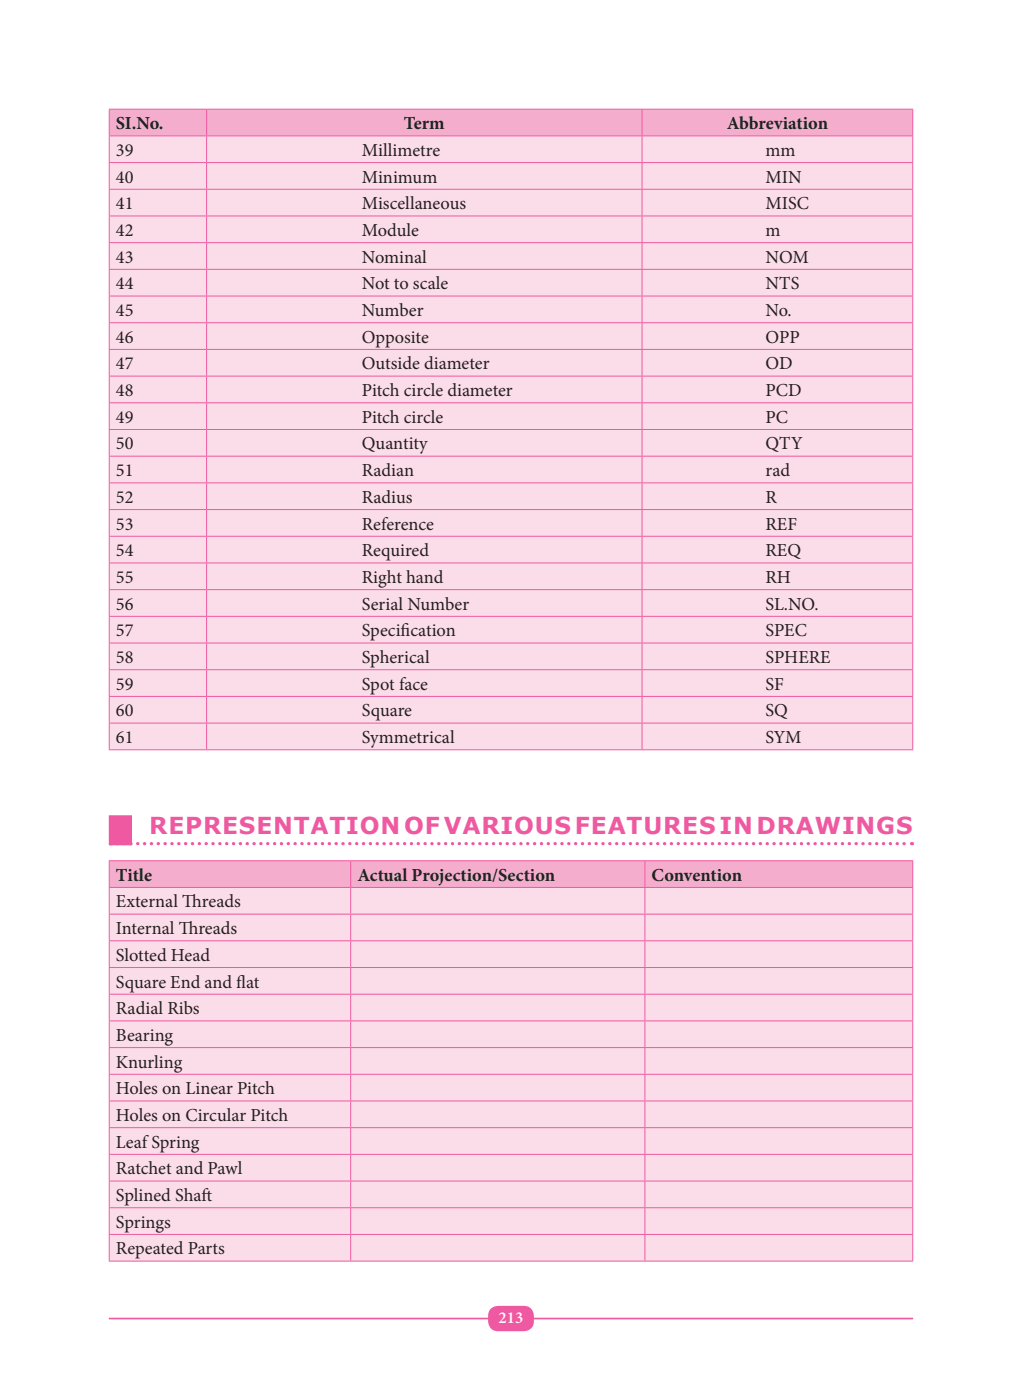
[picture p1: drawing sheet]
<svg xmlns="http://www.w3.org/2000/svg" width="216mm" height="296mm" viewBox="0 0 216 296" stroke-linecap="round" stroke-linejoin="round" font-family="sans-serif">
<path d="M23 278.8h170" fill="none" stroke="#ef59a1" stroke-width=".35"/>
<path d="M103.6 276.9a2.32 2.32 0 0 1 1.7-.8h5.4a2.47 2.47 0 0 1 2.1 3.2 2.04 2.04 0 0 1-2.1 2.2h-5.4a2.47 2.47 0 0 1-2.1-3.3l.1-.8z" fill="#ef59a1"/>
<path d="M23 175.5h4.9" fill="none" stroke="#ef59a1" stroke-width="6.3" stroke-linecap="butt"/>
<path d="M24.8 178.4h167.1" fill="none" stroke="#ef59a1" stroke-width=".71" stroke-dasharray="0 1.4"/>
<path d="M23 178.4a.35 .35 0 0 1 .7 0 .35 .35 0 0 1-.7 0zM192.3 178.4a.35 .35 0 0 1 .7 0 .35 .35 0 0 1-.7 0z" fill="#ef59a1"/>
<path d="M23.1 23.1h20.6v5.6h-20.6zM43.7 23.1h92v5.6h-92zM135.7 23.1h57.2v5.6h-57.2z" fill="#f5adce"/>
<path d="M23.1 28.7h20.6v5.7h-20.6zM43.7 28.7h92v5.7h-92zM135.7 28.7h57.2v5.7h-57.2zM23.1 34.4h20.6v5.6h-20.6zM43.7 34.4h92v5.6h-92zM135.7 34.4h57.2v5.6h-57.2zM23.1 40h20.6v5.7h-20.6zM43.7 40h92v5.7h-92zM135.7 40h57.2v5.7h-57.2zM23.1 45.7h20.6v5.6h-20.6zM43.7 45.7h92v5.6h-92zM135.7 45.7h57.2v5.6h-57.2zM23.1 51.3h20.6v5.6h-20.6zM43.7 51.3h92v5.6h-92zM135.7 51.3h57.2v5.6h-57.2zM23.1 56.9h20.6v5.7h-20.6zM43.7 56.9h92v5.7h-92zM135.7 56.9h57.2v5.7h-57.2zM23.1 62.6h20.6v5.6h-20.6zM43.7 62.6h92v5.6h-92zM135.7 62.6h57.2v5.6h-57.2zM23.1 68.2h20.6v5.7h-20.6zM43.7 68.2h92v5.7h-92zM135.7 68.2h57.2v5.7h-57.2zM23.1 73.9h20.6v5.6h-20.6zM43.7 73.9h92v5.6h-92zM135.7 73.9h57.2v5.6h-57.2zM23.1 79.5h20.6v5.7h-20.6zM43.7 79.5h92v5.7h-92zM135.7 79.5h57.2v5.7h-57.2zM23.1 85.2h20.6v5.6h-20.6zM43.7 85.2h92v5.6h-92zM135.7 85.2h57.2v5.6h-57.2zM23.1 90.8h20.6v5.7h-20.6zM43.7 90.8h92v5.7h-92zM135.7 90.8h57.2v5.7h-57.2zM23.1 96.5h20.6v5.6h-20.6zM43.7 96.5h92v5.6h-92zM135.7 96.5h57.2v5.6h-57.2zM23.1 102.1h20.6v5.6h-20.6zM43.7 102.1h92v5.6h-92zM135.7 102.1h57.2v5.6h-57.2zM23.1 107.7h20.6v5.7h-20.6zM43.7 107.7h92v5.7h-92zM135.7 107.7h57.2v5.7h-57.2zM23.1 113.4h20.6v5.6h-20.6zM43.7 113.4h92v5.6h-92zM135.7 113.4h57.2v5.6h-57.2zM23.1 119h20.6v5.7h-20.6zM43.7 119h92v5.7h-92zM135.7 119h57.2v5.7h-57.2zM23.1 124.7h20.6v5.6h-20.6zM43.7 124.7h92v5.6h-92zM135.7 124.7h57.2v5.6h-57.2zM23.1 130.3h20.6v5.7h-20.6zM43.7 130.3h92v5.7h-92zM135.7 130.3h57.2v5.7h-57.2zM23.1 136h20.6v5.6h-20.6zM43.7 136h92v5.6h-92zM135.7 136h57.2v5.6h-57.2zM23.1 141.6h20.6v5.6h-20.6zM43.7 141.6h92v5.6h-92zM135.7 141.6h57.2v5.6h-57.2zM23.1 147.2h20.6v5.7h-20.6zM43.7 147.2h92v5.7h-92zM135.7 147.2h57.2v5.7h-57.2zM23.1 152.9h20.6v5.6h-20.6zM43.7 152.9h92v5.6h-92zM135.7 152.9h57.2v5.6h-57.2z" fill="#fbdde9"/>
<g fill="none" stroke="#ef59a1" stroke-width=".21">
<path d="M23 23.1h170M23 28.7h170M23 34.4h170M23.1 23.2v5.4M23.1 28.8v5.5M23.1 34.5v5.4M43.7 23.2v5.4M43.7 28.8v5.5M43.7 34.5v5.4M135.7 23.2v5.4M135.7 28.8v5.5M135.7 34.5v5.4"/>
<path d="M192.9 23.2v5.4M192.9 28.8v5.5M192.9 34.5v5.4M23 40h170M23 45.7h170M23 51.3h170M23 56.9h170M23.1 40.1v5.5M23.1 45.7v5.5M23.1 51.4v5.5M23.1 57v5.5M43.7 40.1v5.5"/>
<path d="M43.7 45.7v5.5M43.7 51.4v5.5M43.7 57v5.5M135.7 40.1v5.5M135.7 45.7v5.5M135.7 51.4v5.5M135.7 57v5.5M192.9 40.1v5.5M192.9 45.7v5.5M192.9 51.4v5.5M192.9 57v5.5M23 62.6h170"/>
<path d="M23 68.2h170M23 73.9h170M23 79.5h170M23.1 62.7v5.4M23.1 68.3v5.5M23.1 74v5.4M23.1 79.6v5.5M43.7 62.7v5.4M43.7 68.3v5.5M43.7 74v5.4M43.7 79.6v5.5M135.7 62.7v5.4"/>
<path d="M135.7 68.3v5.5M135.7 74v5.4M135.7 79.6v5.5M192.9 62.7v5.4M192.9 68.3v5.5M192.9 74v5.4M192.9 79.6v5.5M23 85.2h170M23 90.8h170M23 96.5h170M23.1 85.3v5.4M23.1 90.9v5.5"/>
<path d="M23.1 96.5v5.5M43.7 85.3v5.4M43.7 90.9v5.5M43.7 96.5v5.5M135.7 85.3v5.4M135.7 90.9v5.5M135.7 96.5v5.5M192.9 85.3v5.4M192.9 90.9v5.5M192.9 96.5v5.5M23 102.1h170M23 107.7h170"/>
<path d="M23 113.4h170M23 119h170M23.1 102.2v5.5M23.1 107.8v5.5M23.1 113.5v5.4M23.1 119.1v5.5M43.7 102.2v5.5M43.7 107.8v5.5M43.7 113.5v5.4M43.7 119.1v5.5M135.7 102.2v5.5M135.7 107.8v5.5"/>
<path d="M135.7 113.5v5.4M135.7 119.1v5.5M192.9 102.2v5.5M192.9 107.8v5.5M192.9 113.5v5.4M192.9 119.1v5.5M23 124.7h170M23 130.3h170M23 136h170M23.1 124.8v5.4M23.1 130.4v5.5M23.1 136v5.5"/>
<path d="M43.7 124.8v5.4M43.7 130.4v5.5M43.7 136v5.5M135.7 124.8v5.4M135.7 130.4v5.5M135.7 136v5.5M192.9 124.8v5.4M192.9 130.4v5.5M192.9 136v5.5M23 141.6h170M23 147.2h170M23 152.9h170"/>
<path d="M23 158.5h170M23.1 141.7v5.5M23.1 147.3v5.5M23.1 153v5.4M43.7 141.7v5.5M43.7 147.3v5.5M43.7 153v5.4M135.7 141.7v5.5M135.7 147.3v5.5M135.7 153v5.4M192.9 141.7v5.5M192.9 147.3v5.5"/>
<path d="M192.9 153v5.4"/>
</g>
<path d="M23.1 182h51v5.6h-51zM74.1 182h62.2v5.6h-62.2zM136.3 182h56.6v5.6h-56.6z" fill="#f5adce"/>
<path d="M23.1 187.6h51v5.7h-51zM74.1 187.6h62.2v5.7h-62.2zM136.3 187.6h56.6v5.7h-56.6zM23.1 193.3h51v5.6h-51zM74.1 193.3h62.2v5.6h-62.2zM136.3 193.3h56.6v5.6h-56.6zM23.1 198.9h51v5.7h-51zM74.1 198.9h62.2v5.7h-62.2zM136.3 198.9h56.6v5.7h-56.6zM23.1 204.6h51v5.6h-51zM74.1 204.6h62.2v5.6h-62.2zM136.3 204.6h56.6v5.6h-56.6zM23.1 210.2h51v5.6h-51zM74.1 210.2h62.2v5.6h-62.2zM136.3 210.2h56.6v5.6h-56.6zM23.1 215.8h51v5.7h-51zM74.1 215.8h62.2v5.7h-62.2zM136.3 215.8h56.6v5.7h-56.6zM23.1 221.5h51v5.6h-51zM74.1 221.5h62.2v5.6h-62.2zM136.3 221.5h56.6v5.6h-56.6zM23.1 227.1h51v5.7h-51zM74.1 227.1h62.2v5.7h-62.2zM136.3 227.1h56.6v5.7h-56.6zM23.1 232.8h51v5.6h-51zM74.1 232.8h62.2v5.6h-62.2zM136.3 232.8h56.6v5.6h-56.6zM23.1 238.4h51v5.7h-51zM74.1 238.4h62.2v5.7h-62.2zM136.3 238.4h56.6v5.7h-56.6zM23.1 244.1h51v5.6h-51zM74.1 244.1h62.2v5.6h-62.2zM136.3 244.1h56.6v5.6h-56.6zM23.1 249.7h51v5.7h-51zM74.1 249.7h62.2v5.7h-62.2zM136.3 249.7h56.6v5.7h-56.6zM23.1 255.4h51v5.6h-51zM74.1 255.4h62.2v5.6h-62.2zM136.3 255.4h56.6v5.6h-56.6zM23.1 261h51v5.6h-51zM74.1 261h62.2v5.6h-62.2zM136.3 261h56.6v5.6h-56.6z" fill="#fbdde9"/>
<g fill="none" stroke="#ef59a1" stroke-width=".21">
<path d="M23 182h170M23 187.6h170M23 193.3h170M23 198.9h170M23.1 182.1v5.4M23.1 187.7v5.5M23.1 193.4v5.4M23.1 199v5.5M74.1 182.1v5.4M74.1 187.7v5.5M74.1 193.4v5.4M74.1 199v5.5"/>
<path d="M136.3 182.1v5.4M136.3 187.7v5.5M136.3 193.4v5.4M136.3 199v5.5M192.9 182.1v5.4M192.9 187.7v5.5M192.9 193.4v5.4M192.9 199v5.5M23 204.6h170M23 210.2h170M23 215.8h170M23.1 204.6v5.5"/>
<path d="M23.1 210.3v5.5M23.1 215.9v5.5M74.1 204.6v5.5M74.1 210.3v5.5M74.1 215.9v5.5M136.3 204.6v5.5M136.3 210.3v5.5M136.3 215.9v5.5M192.9 204.6v5.5M192.9 210.3v5.5M192.9 215.9v5.5M23 221.5h170"/>
<path d="M23 227.1h170M23 232.8h170M23 238.4h170M23.1 221.6v5.4M23.1 227.2v5.5M23.1 232.9v5.4M23.1 238.5v5.5M74.1 221.6v5.4M74.1 227.2v5.5M74.1 232.9v5.4M74.1 238.5v5.5M136.3 221.6v5.4"/>
<path d="M136.3 227.2v5.5M136.3 232.9v5.4M136.3 238.5v5.5M192.9 221.6v5.4M192.9 227.2v5.5M192.9 232.9v5.4M192.9 238.5v5.5M23 244.1h170M23 249.7h170M23 255.4h170M23.1 244.2v5.4M23.1 249.8v5.5"/>
<path d="M23.1 255.4v5.5M74.1 244.2v5.4M74.1 249.8v5.5M74.1 255.4v5.5M136.3 244.2v5.4M136.3 249.8v5.5M136.3 255.4v5.5M192.9 244.2v5.4M192.9 249.8v5.5M192.9 255.4v5.5M23 261h170M23 266.6h170"/>
<path d="M23.1 261.1v5.5M74.1 261.1v5.5M136.3 261.1v5.5M192.9 261.1v5.5"/>
</g>
<text font-size="4.9" fill="#ef59a1" x="31.6" y="176.3">REPRESENTATION OF VARIOUS FEATURES IN DRAWINGS</text>
<g font-size="3.9" fill="#231f20">
<text x="24.5" y="27.3">SI.No.</text>
<text x="85.4" y="27.3">Term</text>
<text x="153.6" y="27.3">Abbreviation</text>
<text x="24.5" y="33">39</text>
<text x="76.5" y="33">Millimetre</text>
<text x="161.8" y="33">mm</text>
<text x="24.5" y="38.6">40</text>
<text x="76.5" y="38.6">Minimum</text>
<text x="161.8" y="38.6">MIN</text>
<text x="24.5" y="44.2">41</text>
<text x="76.5" y="44.2">Miscellaneous</text>
<text x="161.8" y="44.2">MISC</text>
<text x="24.5" y="49.9">42</text>
<text x="76.5" y="49.9">Module</text>
<text x="161.8" y="49.9">m</text>
<text x="24.5" y="55.5">43</text>
<text x="76.5" y="55.5">Nominal</text>
<text x="161.8" y="55.5">NOM</text>
<text x="24.5" y="61.2">44</text>
<text x="76.5" y="61.2">Not to scale</text>
<text x="161.8" y="61.2">NTS</text>
<text x="24.5" y="66.8">45</text>
<text x="76.5" y="66.8">Number</text>
<text x="161.8" y="66.8">No.</text>
<text x="24.5" y="72.5">46</text>
<text x="76.5" y="72.5">Opposite</text>
<text x="161.8" y="72.5">OPP</text>
<text x="24.5" y="78.1">47</text>
<text x="24.5" y="83.7">48</text>
<text x="76.5" y="78.1">Outside diameter</text>
<text x="76.5" y="83.7">Pitch circle diameter</text>
<text x="161.8" y="78.1">OD</text>
<text x="161.8" y="83.7">PCD</text>
<text x="24.5" y="89.4">49</text>
<text x="76.5" y="89.4">Pitch circle</text>
<text x="161.8" y="89.4">PC</text>
<text x="24.5" y="95">50</text>
<text x="76.5" y="95">Quantity</text>
<text x="161.8" y="95">QTY</text>
<text x="24.5" y="100.7">51</text>
<text x="76.5" y="100.7">Radian</text>
<text x="161.8" y="100.7">rad</text>
<text x="24.5" y="106.3">52</text>
<text x="76.5" y="106.3">Radius</text>
<text x="161.8" y="106.3">R</text>
<text x="24.5" y="112">53</text>
<text x="76.5" y="112">Reference</text>
<text x="161.8" y="112">REF</text>
<text x="24.5" y="117.6">54</text>
<text x="76.5" y="117.6">Required</text>
<text x="161.8" y="117.6">REQ</text>
<text x="24.5" y="123.2">55</text>
<text x="76.5" y="123.2">Right hand</text>
<text x="161.8" y="123.2">RH</text>
<text x="24.5" y="128.9">56</text>
<text x="76.5" y="128.9">Serial Number</text>
<text x="161.8" y="128.9">SL.NO.</text>
<text x="24.5" y="134.5">57</text>
<text x="76.5" y="134.5">Specif</text>
<text x="84.7" y="134.5">ication</text>
<text x="161.8" y="134.5">SPEC</text>
<text x="24.5" y="140.2">58</text>
<text x="76.5" y="140.2">Spherical</text>
<text x="161.8" y="140.2">SPHERE</text>
<text x="24.5" y="145.8">59</text>
<text x="76.5" y="145.8">Spot face</text>
<text x="161.8" y="145.8">SF</text>
<text x="24.5" y="151.5">60</text>
<text x="76.5" y="151.5">Square</text>
<text x="161.8" y="151.5">SQ</text>
<text x="24.5" y="157.1">61</text>
<text x="76.5" y="157.1">Symmetrical</text>
<text x="161.8" y="157.1">SYM</text>
<text x="24.5" y="186.2">Title</text>
<text x="24.5" y="191.9">External T</text>
<text x="38.5" y="191.9">hreads</text>
<text x="75.5" y="186.2">Actual Projection/Section</text>
<text x="137.7" y="186.2">Convention</text>
<text x="24.5" y="197.5">Internal T</text>
<text x="37.8" y="197.5">hreads</text>
<text x="24.5" y="203.1">Slotted Head</text>
<text x="24.5" y="208.8">Square End and f</text>
<text x="49.9" y="208.8">lat</text>
<text x="24.5" y="214.4">Radial Ribs</text>
<text x="24.5" y="220.1">Bearing</text>
<text x="24.5" y="225.7">Knurling</text>
<text x="24.5" y="231.4">Holes on Linear Pitch</text>
<text x="24.5" y="237">Holes on Circular Pitch</text>
<text x="24.5" y="242.6">Leaf Spring</text>
<text x="24.5" y="248.3">Ratchet and Pawl</text>
<text x="24.5" y="253.9">Splined Shaf</text>
<text x="42.6" y="253.9">t</text>
<text x="24.5" y="259.6">Springs</text>
<text x="24.5" y="265.2">Repeated Parts</text>
</g>
<text font-size="3.5" fill="#fff" x="105.4" y="279.8">213</text>
</svg>
